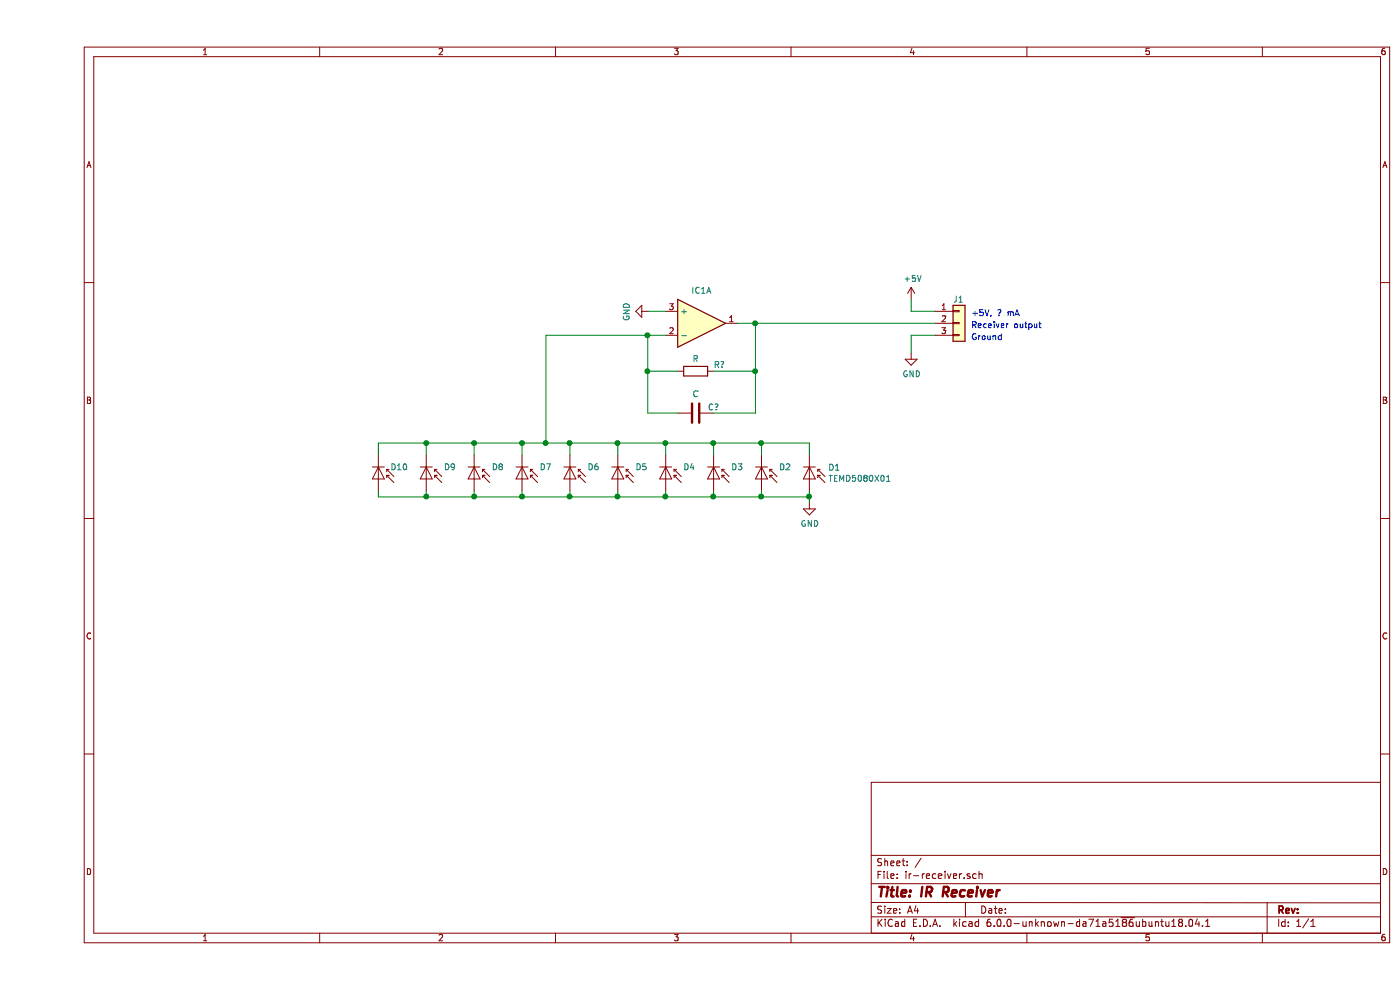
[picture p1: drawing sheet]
EESchema Schematic File Version 5
EELAYER 29 0
EELAYER END
$Descr A4 11693 8268
encoding utf-8
Sheet 1 1
Title "IR Receiver"
Date ""
Rev ""
Comp ""
Comment1 ""
Comment2 ""
Comment3 ""
Comment4 ""
$EndDescr
$Comp
L Connector_Generic:Conn_01x03 J1
U 1 1
P 7700 2700
F 0 "J1" H 7650 2900 50  0000 L CNN
F 1 "Conn_01x03" H 7618 2926 50  0001 C CNN
F 2 "" H 7700 2700 50  0001 C CNN
F 3 "~" H 7700 2700 50  0001 C CNN
	1    7700 2700
	1    0    0    -1  
$EndComp
$Comp
L power:GND #PWR?
U 1 1
P 7300 2950
F 0 "#PWR?" H 7300 2700 50  0001 C CNN
F 1 "GND" H 7305 2777 50  0000 C CNN
F 2 "" H 7300 2950 50  0001 C CNN
F 3 "" H 7300 2950 50  0001 C CNN
	1    7300 2950
	1    0    0    -1  
$EndComp
$Comp
L power:+5V #PWR?
U 1 1
P 7300 2500
F 0 "#PWR?" H 7300 2350 50  0001 C CNN
F 1 "+5V" H 7315 2673 50  0000 C CNN
F 2 "" H 7300 2500 50  0001 C CNN
F 3 "" H 7300 2500 50  0001 C CNN
	1    7300 2500
	1    0    0    -1  
$EndComp
Wire Wire Line
	7300 2500 7300 2600
Wire Wire Line
	7300 2600 7500 2600
Wire Wire Line
	7500 2800 7300 2800
Wire Wire Line
	7300 2800 7300 2950
$Comp
L Device:D_Photo D1
U 1 1
P 6450 4000
F 0 "D1" V 6354 4157 50  0000 L CNN
F 1 "TEMD5080X01" V 6445 4157 50  0000 L CNN
F 2 "" H 6400 4000 50  0001 C CNN
F 3 "https://www.vishay.com/docs/81643/temd5080.pdf" H 6400 4000 50  0001 C CNN
	1    6450 4000
	0    1    1    0   
$EndComp
$Comp
L Device:D_Photo D2
U 1 1
P 6050 4000
F 0 "D2" V 5950 4250 50  0000 R CNN
F 1 "TEMD5080X01" V 5955 3922 50  0001 R CNN
F 2 "" H 6000 4000 50  0001 C CNN
F 3 "https://www.vishay.com/docs/81643/temd5080.pdf" H 6000 4000 50  0001 C CNN
	1    6050 4000
	0    1    1    0   
$EndComp
$Comp
L Device:D_Photo D3
U 1 1
P 5650 4000
F 0 "D3" V 5550 4250 50  0000 R CNN
F 1 "TEMD5080X01" V 5555 3922 50  0001 R CNN
F 2 "" H 5600 4000 50  0001 C CNN
F 3 "https://www.vishay.com/docs/81643/temd5080.pdf" H 5600 4000 50  0001 C CNN
	1    5650 4000
	0    1    1    0   
$EndComp
$Comp
L Device:D_Photo D4
U 1 1
P 5250 4000
F 0 "D4" V 5150 4250 50  0000 R CNN
F 1 "TEMD5080X01" V 5155 3922 50  0001 R CNN
F 2 "" H 5200 4000 50  0001 C CNN
F 3 "https://www.vishay.com/docs/81643/temd5080.pdf" H 5200 4000 50  0001 C CNN
	1    5250 4000
	0    1    1    0   
$EndComp
$Comp
L Device:D_Photo D5
U 1 1
P 4850 4000
F 0 "D5" V 4750 4250 50  0000 R CNN
F 1 "TEMD5080X01" V 4755 3922 50  0001 R CNN
F 2 "" H 4800 4000 50  0001 C CNN
F 3 "https://www.vishay.com/docs/81643/temd5080.pdf" H 4800 4000 50  0001 C CNN
	1    4850 4000
	0    1    1    0   
$EndComp
$Comp
L Device:D_Photo D6
U 1 1
P 4450 4000
F 0 "D6" V 4350 4250 50  0000 R CNN
F 1 "TEMD5080X01" V 4355 3922 50  0001 R CNN
F 2 "" H 4400 4000 50  0001 C CNN
F 3 "https://www.vishay.com/docs/81643/temd5080.pdf" H 4400 4000 50  0001 C CNN
	1    4450 4000
	0    1    1    0   
$EndComp
$Comp
L Device:D_Photo D7
U 1 1
P 4050 4000
F 0 "D7" V 3950 4250 50  0000 R CNN
F 1 "TEMD5080X01" V 3955 3922 50  0001 R CNN
F 2 "" H 4000 4000 50  0001 C CNN
F 3 "https://www.vishay.com/docs/81643/temd5080.pdf" H 4000 4000 50  0001 C CNN
	1    4050 4000
	0    1    1    0   
$EndComp
$Comp
L Device:D_Photo D10
U 1 1
P 2850 4000
F 0 "D10" V 2750 4250 50  0000 R CNN
F 1 "TEMD5080X01" V 2755 3922 50  0001 R CNN
F 2 "" H 2800 4000 50  0001 C CNN
F 3 "https://www.vishay.com/docs/81643/temd5080.pdf" H 2800 4000 50  0001 C CNN
	1    2850 4000
	0    1    1    0   
$EndComp
$Comp
L Device:D_Photo D8
U 1 1
P 3650 4000
F 0 "D8" V 3550 4250 50  0000 R CNN
F 1 "TEMD5080X01" V 3555 3922 50  0001 R CNN
F 2 "" H 3600 4000 50  0001 C CNN
F 3 "https://www.vishay.com/docs/81643/temd5080.pdf" H 3600 4000 50  0001 C CNN
	1    3650 4000
	0    1    1    0   
$EndComp
$Comp
L Device:D_Photo D9
U 1 1
P 3250 4000
F 0 "D9" V 3150 4250 50  0000 R CNN
F 1 "TEMD5080X01" V 3155 3922 50  0001 R CNN
F 2 "" H 3200 4000 50  0001 C CNN
F 3 "https://www.vishay.com/docs/81643/temd5080.pdf" H 3200 4000 50  0001 C CNN
	1    3250 4000
	0    1    1    0   
$EndComp
$Comp
L power:GND #PWR?
U 1 1
P 6450 4200
F 0 "#PWR?" H 6450 3950 50  0001 C CNN
F 1 "GND" H 6455 4027 50  0000 C CNN
F 2 "" H 6450 4200 50  0001 C CNN
F 3 "" H 6450 4200 50  0001 C CNN
	1    6450 4200
	1    0    0    -1  
$EndComp
Wire Wire Line
	3650 4100 3650 4150
Wire Wire Line
	3650 4150 4050 4150
Wire Wire Line
	6450 4150 6450 4200
Wire Wire Line
	6450 4150 6450 4100
Connection ~ 6450 4150
Wire Wire Line
	2850 4100 2850 4150
Wire Wire Line
	2850 4150 3250 4150
Connection ~ 3650 4150
Wire Wire Line
	3250 4100 3250 4150
Connection ~ 3250 4150
Wire Wire Line
	3250 4150 3650 4150
Wire Wire Line
	4050 4100 4050 4150
Connection ~ 4050 4150
Wire Wire Line
	4050 4150 4450 4150
Wire Wire Line
	4450 4100 4450 4150
Connection ~ 4450 4150
Wire Wire Line
	4450 4150 4850 4150
Wire Wire Line
	4850 4100 4850 4150
Connection ~ 4850 4150
Wire Wire Line
	4850 4150 5250 4150
Wire Wire Line
	5250 4100 5250 4150
Connection ~ 5250 4150
Wire Wire Line
	5250 4150 5650 4150
Wire Wire Line
	5650 4100 5650 4150
Connection ~ 5650 4150
Wire Wire Line
	5650 4150 6050 4150
Wire Wire Line
	6050 4100 6050 4150
Connection ~ 6050 4150
Wire Wire Line
	6050 4150 6450 4150
$Comp
L Device:Opamp_Dual_Generic IC1
U 1 1
P 5550 2700
F 0 "IC1" H 5550 2975 50  0000 C CNN
F 1 "Opamp_Dual_Generic" H 5550 2976 50  0001 C CNN
F 2 "" H 5550 2700 50  0001 C CNN
F 3 "http://www.ti.com/lit/ds/symlink/opa381.pdf" H 5550 2700 50  0001 C CNN
	1    5550 2700
	1    0    0    -1  
$EndComp
$Comp
L power:GND #PWR?
U 1 1
P 5100 2600
F 0 "#PWR?" H 5100 2350 50  0001 C CNN
F 1 "GND" H 5105 2427 50  0000 C CNN
F 2 "" H 5100 2600 50  0001 C CNN
F 3 "" H 5100 2600 50  0001 C CNN
	1    5100 2600
	0    1    1    0   
$EndComp
Wire Wire Line
	5100 2600 5250 2600
Wire Wire Line
	5850 2700 6000 2700
$Comp
L Device:R R?
U 1 1
P 5500 3100
F 0 "R?" V 5550 2900 50  0000 C CNN
F 1 "R" V 5600 3100 50  0000 C CNN
F 2 "" V 5430 3100 50  0001 C CNN
F 3 "~" H 5500 3100 50  0001 C CNN
	1    5500 3100
	0    -1   -1   0   
$EndComp
$Comp
L Device:C C?
U 1 1
P 5500 3450
F 0 "C?" V 5450 3600 50  0000 C CNN
F 1 "C" V 5339 3450 50  0000 C CNN
F 2 "" H 5538 3300 50  0001 C CNN
F 3 "~" H 5500 3450 50  0001 C CNN
	1    5500 3450
	0    1    1    0   
$EndComp
Wire Wire Line
	5650 3100 6000 3100
Wire Wire Line
	6000 3100 6000 2700
Connection ~ 6000 2700
Wire Wire Line
	6000 2700 7500 2700
Wire Wire Line
	5650 3450 6000 3450
Wire Wire Line
	6000 3450 6000 3100
Connection ~ 6000 3100
Wire Wire Line
	5250 2800 5100 2800
Wire Wire Line
	5100 2800 5100 3100
Wire Wire Line
	5100 3450 5350 3450
Wire Wire Line
	5350 3100 5100 3100
Connection ~ 5100 3100
Wire Wire Line
	5100 3100 5100 3450
Wire Wire Line
	2850 3800 2850 3700
Wire Wire Line
	2850 3700 3250 3700
Wire Wire Line
	6450 3700 6450 3800
Wire Wire Line
	3250 3800 3250 3700
Connection ~ 3250 3700
Wire Wire Line
	3250 3700 3650 3700
Wire Wire Line
	3650 3800 3650 3700
Connection ~ 3650 3700
Wire Wire Line
	3650 3700 4050 3700
Wire Wire Line
	4050 3800 4050 3700
Connection ~ 4050 3700
Wire Wire Line
	4050 3700 4250 3700
Wire Wire Line
	4450 3800 4450 3700
Connection ~ 4450 3700
Wire Wire Line
	4450 3700 4850 3700
Wire Wire Line
	4850 3800 4850 3700
Connection ~ 4850 3700
Wire Wire Line
	4850 3700 5250 3700
Wire Wire Line
	5250 3800 5250 3700
Connection ~ 5250 3700
Wire Wire Line
	5250 3700 5650 3700
Wire Wire Line
	5650 3800 5650 3700
Connection ~ 5650 3700
Wire Wire Line
	5650 3700 6050 3700
Wire Wire Line
	6050 3800 6050 3700
Connection ~ 6050 3700
Wire Wire Line
	6050 3700 6450 3700
Wire Wire Line
	5100 2800 4250 2800
Wire Wire Line
	4250 2800 4250 3700
Connection ~ 5100 2800
Connection ~ 4250 3700
Wire Wire Line
	4250 3700 4450 3700
Text Notes 7800 2650 0    50   ~ 0
+5V, ? mA
Text Notes 7800 2850 0    50   ~ 0
Ground
Text Notes 7800 2750 0    50   ~ 0
Receiver output\n
$EndSCHEMATC
